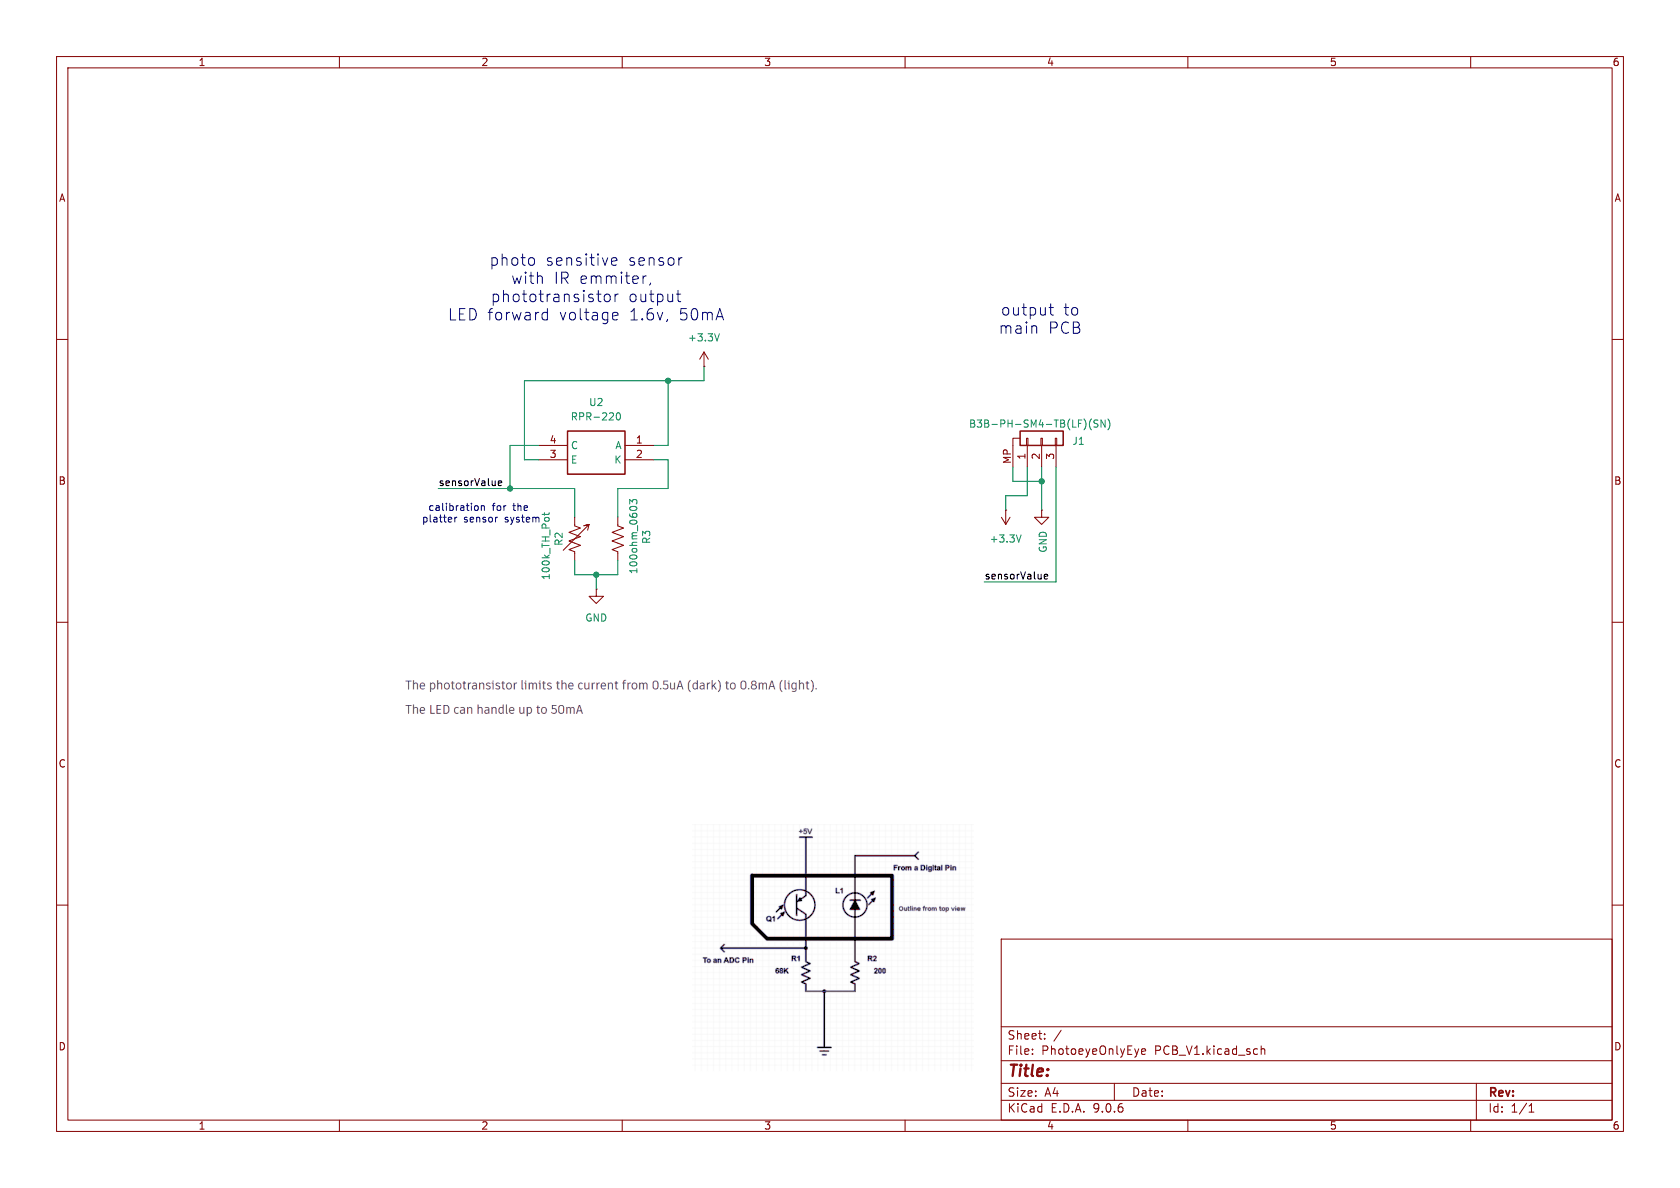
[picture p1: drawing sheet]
(kicad_sch
 (version 20250114)
 (generator "eeschema")
 (generator_version "9.0")
 (paper "A4")
 (lib_symbols
  (symbol "Conn_01x03_3"
   (pin_names
    (offset 1.016) (hide yes)) (exclude_from_sim no) (in_bom yes) (on_board yes)
   (property "Reference" "J13" (at -0.508 -5.334 90) (effects (font (size 1.27 1.27)) (justify right)))
   (property "Value" "B3B-PH-SM4-TB(LF)(SN)" (at 2.54 12.954 90) (effects (font (size 1.27 1.27)) (justify right)))
   (property "Footprint" "Connector_JST:JST_PH_B3B-PH-SM4-TB_1x03-1MP_P2.00mm_Vertical" (at 0 0 0) (effects (font (size 1.27 1.27)) (hide yes)))
   (property "Datasheet" "~" (at 0 0 0) (effects (font (size 1.27 1.27)) (hide yes)))
   (property "Description" "Generic connector, single row, 01x03, script generated (kicad-library-utils/schlib/autogen/connector/)" (at 0 0 0) (effects (font (size 1.27 1.27)) (hide yes)))
   (symbol "Conn_01x03_3_0_1"
    (polyline (pts (xy -1.27 5.08) (xy 0 5.08) (xy 0 3.81)) (stroke (width 0) (type default)) (fill (type none))))
   (symbol "Conn_01x03_3_1_1"
    (rectangle (start -1.27 3.81) (end 1.27 -3.81) (stroke (width 0.254) (type default)) (fill (type none)))
    (rectangle (start -1.27 2.667) (end 0 2.413) (stroke (width 0.1524) (type default)) (fill (type none)))
    (rectangle (start -1.27 0.127) (end 0 -0.127) (stroke (width 0.1524) (type default)) (fill (type none)))
    (rectangle (start -1.27 -2.413) (end 0 -2.667) (stroke (width 0.1524) (type default)) (fill (type none)))
    (pin passive line (at -5.08 5.08 0) (length 3.81) (name "Pin_1" (effects (font (size 1.27 1.27)))) (number "MP" (effects (font (size 1.27 1.27)))))
    (pin passive line (at -5.08 2.54 0) (length 3.81) (name "Pin_1" (effects (font (size 1.27 1.27)))) (number "1" (effects (font (size 1.27 1.27)))))
    (pin passive line (at -5.08 0 0) (length 3.81) (name "Pin_2" (effects (font (size 1.27 1.27)))) (number "2" (effects (font (size 1.27 1.27)))))
    (pin passive line (at -5.08 -2.54 0) (length 3.81) (name "Pin_3" (effects (font (size 1.27 1.27)))) (number "3" (effects (font (size 1.27 1.27))))))
   (embedded_fonts no))
  (symbol "Device:R_US"
   (pin_numbers (hide yes))
   (pin_names
    (offset 0)) (exclude_from_sim no) (in_bom yes) (on_board yes)
   (property "Reference" "R" (at 2.54 0 90) (effects (font (size 1.27 1.27))))
   (property "Value" "R_US" (at -2.54 0 90) (effects (font (size 1.27 1.27))))
   (property "Footprint" "" (at 1.016 -0.254 90) (effects (font (size 1.27 1.27)) (hide yes)))
   (property "Datasheet" "~" (at 0 0 0) (effects (font (size 1.27 1.27)) (hide yes)))
   (property "Description" "Resistor, US symbol" (at 0 0 0) (effects (font (size 1.27 1.27)) (hide yes)))
   (symbol "R_US_0_1"
    (polyline (pts (xy 0 2.286) (xy 0 2.54)) (stroke (width 0) (type default)) (fill (type none)))
    (polyline (pts (xy 0 2.286) (xy 1.016 1.905) (xy 0 1.524) (xy -1.016 1.143) (xy 0 0.762)) (stroke (width 0) (type default)) (fill (type none)))
    (polyline (pts (xy 0 0.762) (xy 1.016 0.381) (xy 0 0) (xy -1.016 -0.381) (xy 0 -0.762)) (stroke (width 0) (type default)) (fill (type none)))
    (polyline (pts (xy 0 -0.762) (xy 1.016 -1.143) (xy 0 -1.524) (xy -1.016 -1.905) (xy 0 -2.286)) (stroke (width 0) (type default)) (fill (type none)))
    (polyline (pts (xy 0 -2.286) (xy 0 -2.54)) (stroke (width 0) (type default)) (fill (type none))))
   (symbol "R_US_1_1"
    (pin passive line (at 0 3.81 270) (length 1.27) (name "~" (effects (font (size 1.27 1.27)))) (number "1" (effects (font (size 1.27 1.27)))))
    (pin passive line (at 0 -3.81 90) (length 1.27) (name "~" (effects (font (size 1.27 1.27)))) (number "2" (effects (font (size 1.27 1.27))))))
   (embedded_fonts no))
  (symbol "Device:R_Variable_US"
   (pin_numbers (hide yes))
   (pin_names
    (offset 0)) (exclude_from_sim no) (in_bom yes) (on_board yes)
   (property "Reference" "R" (at 2.54 -2.54 90) (effects (font (size 1.27 1.27)) (justify left)))
   (property "Value" "R_Variable_US" (at -2.54 -1.27 90) (effects (font (size 1.27 1.27)) (justify left)))
   (property "Footprint" "" (at -1.778 0 90) (effects (font (size 1.27 1.27)) (hide yes)))
   (property "Datasheet" "~" (at 0 0 0) (effects (font (size 1.27 1.27)) (hide yes)))
   (property "Description" "Variable resistor, US symbol" (at 0 0 0) (effects (font (size 1.27 1.27)) (hide yes)))
   (symbol "R_Variable_US_0_1"
    (polyline (pts (xy 0 2.286) (xy 0 2.54)) (stroke (width 0) (type default)) (fill (type none)))
    (polyline (pts (xy 0 2.286) (xy 1.016 1.905) (xy 0 1.524) (xy -1.016 1.143) (xy 0 0.762)) (stroke (width 0.1524) (type default)) (fill (type none)))
    (polyline (pts (xy 0 0.762) (xy 1.016 0.381) (xy 0 0) (xy -1.016 -0.381) (xy 0 -0.762)) (stroke (width 0) (type default)) (fill (type none)))
    (polyline (pts (xy 0 -0.762) (xy 1.016 -1.143) (xy 0 -1.524) (xy -1.016 -1.905) (xy 0 -2.286)) (stroke (width 0) (type default)) (fill (type none)))
    (polyline (pts (xy 0 -2.286) (xy 0 -2.54)) (stroke (width 0) (type default)) (fill (type none)))
    (polyline (pts (xy 2.286 1.524) (xy 2.54 2.54) (xy 1.524 2.286) (xy 2.54 2.54) (xy -2.032 -2.032)) (stroke (width 0.1524) (type default)) (fill (type none))))
   (symbol "R_Variable_US_1_1"
    (pin passive line (at 0 3.81 270) (length 1.27) (name "~" (effects (font (size 1.27 1.27)))) (number "1" (effects (font (size 1.27 1.27)))))
    (pin passive line (at 0 -3.81 90) (length 1.27) (name "~" (effects (font (size 1.27 1.27)))) (number "2" (effects (font (size 1.27 1.27))))))
   (embedded_fonts no))
  (symbol "photoeye_PCB:RPR-220" (exclude_from_sim no) (in_bom yes) (on_board yes)
   (property "Reference" "U2" (at 10.16 -10.16 0) (effects (font (size 1.27 1.27))))
   (property "Value" "RPR-220" (at 10.16 -7.62 0) (effects (font (size 1.27 1.27))))
   (property "Footprint" "photoeye_pcb:RPR220" (at 16.51 -94.92 0) (effects (font (size 1.27 1.27)) (justify left top) (hide yes)))
   (property "Datasheet" "https://fscdn.rohm.com/en/products/databook/datasheet/opto/optical_sensor/photosensor/rpr-220.pdf" (at 16.51 -194.92 0) (effects (font (size 1.27 1.27)) (justify left top) (hide yes)))
   (property "Description" "PHOTOINTERRUPTER REFL 6MM 800NM Reflective Optical Sensor 0.236\" (6mm) Radial - 4 Leads" (at 0 0 0) (effects (font (size 1.27 1.27)) (hide yes)))
   (property "Height" "6.7" (at 16.51 -394.92 0) (effects (font (size 1.27 1.27)) (justify left top) (hide yes)))
   (property "Mouser Part Number" "755-RPR-220" (at 16.51 -494.92 0) (effects (font (size 1.27 1.27)) (justify left top) (hide yes)))
   (property "Mouser Price/Stock" "https://www.mouser.co.uk/ProductDetail/ROHM-Semiconductor/RPR-220?qs=4kLU8WoGk0tYWaIenvZlYw%3D%3D" (at 16.51 -594.92 0) (effects (font (size 1.27 1.27)) (justify left top) (hide yes)))
   (property "Manufacturer_Name" "ROHM Semiconductor" (at 16.51 -694.92 0) (effects (font (size 1.27 1.27)) (justify left top) (hide yes)))
   (property "Manufacturer_Part_Number" "RPR-220" (at 16.51 -794.92 0) (effects (font (size 1.27 1.27)) (justify left top) (hide yes)))
   (symbol "RPR-220_1_1"
    (rectangle (start 5.08 2.54) (end 15.24 -5.08) (stroke (width 0.254) (type default)) (fill (type none)))
    (pin passive line (at 0 0 0) (length 5.08) (name "K" (effects (font (size 1.27 1.27)))) (number "2" (effects (font (size 1.27 1.27)))))
    (pin passive line (at 0 -2.54 0) (length 5.08) (name "A" (effects (font (size 1.27 1.27)))) (number "1" (effects (font (size 1.27 1.27)))))
    (pin passive line (at 20.32 0 180) (length 5.08) (name "E" (effects (font (size 1.27 1.27)))) (number "3" (effects (font (size 1.27 1.27)))))
    (pin passive line (at 20.32 -2.54 180) (length 5.08) (name "C" (effects (font (size 1.27 1.27)))) (number "4" (effects (font (size 1.27 1.27))))))
   (embedded_fonts no))
  (symbol "power:+3.3V"
   (power)
   (pin_numbers (hide yes))
   (pin_names
    (offset 0) (hide yes)) (exclude_from_sim no) (in_bom yes) (on_board yes)
   (property "Reference" "#PWR" (at 0 -3.81 0) (effects (font (size 1.27 1.27)) (hide yes)))
   (property "Value" "+3.3V" (at 0 3.556 0) (effects (font (size 1.27 1.27))))
   (property "Footprint" "" (at 0 0 0) (effects (font (size 1.27 1.27)) (hide yes)))
   (property "Datasheet" "" (at 0 0 0) (effects (font (size 1.27 1.27)) (hide yes)))
   (property "Description" "Power symbol creates a global label with name \"+3.3V\"" (at 0 0 0) (effects (font (size 1.27 1.27)) (hide yes)))
   (symbol "+3.3V_0_1"
    (polyline (pts (xy -0.762 1.27) (xy 0 2.54)) (stroke (width 0) (type default)) (fill (type none)))
    (polyline (pts (xy 0 2.54) (xy 0.762 1.27)) (stroke (width 0) (type default)) (fill (type none)))
    (polyline (pts (xy 0 0) (xy 0 2.54)) (stroke (width 0) (type default)) (fill (type none))))
   (symbol "+3.3V_1_1"
    (pin power_in line (at 0 0 90) (length 0) (name "~" (effects (font (size 1.27 1.27)))) (number "1" (effects (font (size 1.27 1.27))))))
   (embedded_fonts no))
  (symbol "power:GND"
   (power)
   (pin_numbers (hide yes))
   (pin_names
    (offset 0) (hide yes)) (exclude_from_sim no) (in_bom yes) (on_board yes)
   (property "Reference" "#PWR" (at 0 -6.35 0) (effects (font (size 1.27 1.27)) (hide yes)))
   (property "Value" "GND" (at 0 -3.81 0) (effects (font (size 1.27 1.27))))
   (property "Footprint" "" (at 0 0 0) (effects (font (size 1.27 1.27)) (hide yes)))
   (property "Datasheet" "" (at 0 0 0) (effects (font (size 1.27 1.27)) (hide yes)))
   (property "Description" "Power symbol creates a global label with name \"GND\" , ground" (at 0 0 0) (effects (font (size 1.27 1.27)) (hide yes)))
   (symbol "GND_0_1"
    (polyline (pts (xy 0 0) (xy 0 -1.27) (xy 1.27 -1.27) (xy 0 -2.54) (xy -1.27 -1.27) (xy 0 -1.27)) (stroke (width 0) (type default)) (fill (type none))))
   (symbol "GND_1_1"
    (pin power_in line (at 0 0 270) (length 0) (name "~" (effects (font (size 1.27 1.27)))) (number "1" (effects (font (size 1.27 1.27))))))
   (embedded_fonts no)))
 (text "output to\nmain PCB"
  (exclude_from_sim no)
  (at 183.896 56.642 0)
  (effects (font (size 2 2))))
 (text "photo sensitive sensor\nwith IR emmiter, \nphototransistor output\nLED forward voltage 1.6v, 50mA"
  (exclude_from_sim no)
  (at 103.632 51.054 0)
  (effects (font (size 2 2))))
 (text "calibration for the \nplatter sensor system"
  (exclude_from_sim no)
  (at 85.09 90.932 0)
  (effects (font (size 1.27 1.27))))
 (junction
  (at 105.41 101.6)
  (diameter 0)
  (color 0 0 0 0))
 (junction
  (at 184.15 85.09)
  (diameter 0)
  (color 0 0 0 0))
 (junction
  (at 118.11 67.31)
  (diameter 0)
  (color 0 0 0 0))
 (junction
  (at 90.17 86.36)
  (diameter 0)
  (color 0 0 0 0))
 (wire
  (pts (xy 179.07 82.55) (xy 179.07 85.09))
  (stroke (width 0) (type default)))
 (wire
  (pts (xy 101.6 86.36) (xy 101.6 91.44))
  (stroke (width 0) (type default)))
 (wire
  (pts (xy 177.8 87.63) (xy 181.61 87.63))
  (stroke (width 0) (type default)))
 (wire
  (pts (xy 90.17 86.36) (xy 101.6 86.36))
  (stroke (width 0) (type default)))
 (wire
  (pts (xy 118.11 78.74) (xy 118.11 67.31))
  (stroke (width 0) (type default)))
 (wire
  (pts (xy 118.11 81.28) (xy 118.11 86.36))
  (stroke (width 0) (type default)))
 (wire
  (pts (xy 95.25 78.74) (xy 90.17 78.74))
  (stroke (width 0) (type default)))
 (wire
  (pts (xy 184.15 85.09) (xy 184.15 90.17))
  (stroke (width 0) (type default)))
 (wire
  (pts (xy 124.46 67.31) (xy 124.46 64.77))
  (stroke (width 0) (type default)))
 (wire
  (pts (xy 92.71 67.31) (xy 92.71 81.28))
  (stroke (width 0) (type default)))
 (wire
  (pts (xy 101.6 99.06) (xy 101.6 101.6))
  (stroke (width 0) (type default)))
 (wire
  (pts (xy 92.71 81.28) (xy 95.25 81.28))
  (stroke (width 0) (type default)))
 (wire
  (pts (xy 118.11 86.36) (xy 109.22 86.36))
  (stroke (width 0) (type default)))
 (wire
  (pts (xy 77.47 86.36) (xy 90.17 86.36))
  (stroke (width 0) (type default)))
 (wire
  (pts (xy 90.17 78.74) (xy 90.17 86.36))
  (stroke (width 0) (type default)))
 (wire
  (pts (xy 92.71 67.31) (xy 118.11 67.31))
  (stroke (width 0) (type default)))
 (wire
  (pts (xy 109.22 101.6) (xy 109.22 99.06))
  (stroke (width 0) (type default)))
 (wire
  (pts (xy 109.22 86.36) (xy 109.22 91.44))
  (stroke (width 0) (type default)))
 (wire
  (pts (xy 115.57 81.28) (xy 118.11 81.28))
  (stroke (width 0) (type default)))
 (wire
  (pts (xy 115.57 78.74) (xy 118.11 78.74))
  (stroke (width 0) (type default)))
 (wire
  (pts (xy 177.8 90.17) (xy 177.8 87.63))
  (stroke (width 0) (type default)))
 (wire
  (pts (xy 101.6 101.6) (xy 105.41 101.6))
  (stroke (width 0) (type default)))
 (wire
  (pts (xy 181.61 87.63) (xy 181.61 82.55))
  (stroke (width 0) (type default)))
 (wire
  (pts (xy 186.69 82.55) (xy 186.69 102.87))
  (stroke (width 0) (type default)))
 (wire
  (pts (xy 179.07 85.09) (xy 184.15 85.09))
  (stroke (width 0) (type default)))
 (wire
  (pts (xy 105.41 104.14) (xy 105.41 101.6))
  (stroke (width 0) (type default)))
 (wire
  (pts (xy 105.41 101.6) (xy 109.22 101.6))
  (stroke (width 0) (type default)))
 (wire
  (pts (xy 124.46 67.31) (xy 118.11 67.31))
  (stroke (width 0) (type default)))
 (wire
  (pts (xy 173.99 102.87) (xy 186.69 102.87))
  (stroke (width 0) (type default)))
 (wire
  (pts (xy 184.15 82.55) (xy 184.15 85.09))
  (stroke (width 0) (type default)))
 (image
  (at 107.95 123.19)
  (data))
 (image
  (at 147.32 167.64)
  (data))
 (label "sensorValue"
  (at 77.47 86.36 0)
  (effects (font (size 1.27 1.27)) (justify left bottom)))
 (label "sensorValue"
  (at 173.99 102.87 0)
  (effects (font (size 1.27 1.27)) (justify left bottom)))
 (symbol
  (lib_id "Device:R_Variable_US")
  (at 101.6 95.25 0)
  (unit 1)
  (exclude_from_sim no)
  (in_bom yes)
  (on_board yes)
  (dnp no)
  (property "Reference" "R2" (at 98.806 95.25 90) (effects (font (size 1.27 1.27))))
  (property "Value" "100k_TH_Pot" (at 96.52 96.52 90) (effects (font (size 1.27 1.27))))
  (property "Footprint" "photoeye_pcb:Potentiometer_TH" (at 99.822 95.25 90) (effects (font (size 1.27 1.27)) (hide yes)))
  (property "Datasheet" "~" (at 101.6 95.25 0) (effects (font (size 1.27 1.27)) (hide yes)))
  (property "Description" "Variable resistor, US symbol" (at 101.6 95.25 0) (effects (font (size 1.27 1.27)) (hide yes)))
  (pin "1")
  (pin "2"))
 (symbol
  (lib_id "Device:R_US")
  (at 109.22 95.25 180)
  (unit 1)
  (exclude_from_sim no)
  (in_bom yes)
  (on_board yes)
  (dnp no)
  (property "Reference" "R3" (at 114.3 96.266 90) (effects (font (size 1.27 1.27)) (justify right)))
  (property "Value" "100ohm_0603" (at 112.014 101.6 90) (effects (font (size 1.27 1.27)) (justify right)))
  (property "Footprint" "Resistor_SMD:R_0603_1608Metric" (at 108.204 94.996 90) (effects (font (size 1.27 1.27)) (hide yes)))
  (property "Datasheet" "~" (at 109.22 95.25 0) (effects (font (size 1.27 1.27)) (hide yes)))
  (property "Description" "Resistor, US symbol" (at 109.22 95.25 0) (effects (font (size 1.27 1.27)) (hide yes)))
  (pin "1")
  (pin "2"))
 (symbol
  (lib_id "power:GND")
  (at 184.15 90.17 0)
  (mirror y)
  (unit 1)
  (exclude_from_sim no)
  (in_bom yes)
  (on_board yes)
  (dnp no)
  (property "Reference" "#PWR010" (at 184.15 96.52 0) (effects (font (size 1.27 1.27)) (hide yes)))
  (property "Value" "GND" (at 184.404 93.726 90) (effects (font (size 1.27 1.27)) (justify right)))
  (property "Footprint" "" (at 184.15 90.17 0) (effects (font (size 1.27 1.27)) (hide yes)))
  (property "Datasheet" "" (at 184.15 90.17 0) (effects (font (size 1.27 1.27)) (hide yes)))
  (property "Description" "" (at 184.15 90.17 0) (effects (font (size 1.27 1.27)) (hide yes)))
  (pin "1"))
 (symbol
  (lib_id "photoeye_PCB:RPR-220")
  (at 115.57 81.28 180)
  (unit 1)
  (exclude_from_sim no)
  (in_bom yes)
  (on_board yes)
  (dnp no)
  (fields_autoplaced yes)
  (property "Reference" "U2" (at 105.41 71.12 0) (effects (font (size 1.27 1.27))))
  (property "Value" "RPR-220" (at 105.41 73.66 0) (effects (font (size 1.27 1.27))))
  (property "Footprint" "photoeye_pcb:RPR220" (at 99.06 -13.64 0) (effects (font (size 1.27 1.27)) (justify left top) (hide yes)))
  (property "Datasheet" "https://fscdn.rohm.com/en/products/databook/datasheet/opto/optical_sensor/photosensor/rpr-220.pdf" (at 99.06 -113.64 0) (effects (font (size 1.27 1.27)) (justify left top) (hide yes)))
  (property "Description" "PHOTOINTERRUPTER REFL 6MM 800NM Reflective Optical Sensor 0.236\" (6mm) Radial - 4 Leads" (at 115.57 81.28 0) (effects (font (size 1.27 1.27)) (hide yes)))
  (property "Height" "6.7" (at 99.06 -313.64 0) (effects (font (size 1.27 1.27)) (justify left top) (hide yes)))
  (property "Mouser Part Number" "755-RPR-220" (at 99.06 -413.64 0) (effects (font (size 1.27 1.27)) (justify left top) (hide yes)))
  (property "Mouser Price/Stock" "https://www.mouser.co.uk/ProductDetail/ROHM-Semiconductor/RPR-220?qs=4kLU8WoGk0tYWaIenvZlYw%3D%3D" (at 99.06 -513.64 0) (effects (font (size 1.27 1.27)) (justify left top) (hide yes)))
  (property "Manufacturer_Name" "ROHM Semiconductor" (at 99.06 -613.64 0) (effects (font (size 1.27 1.27)) (justify left top) (hide yes)))
  (property "Manufacturer_Part_Number" "RPR-220" (at 99.06 -713.64 0) (effects (font (size 1.27 1.27)) (justify left top) (hide yes)))
  (pin "3")
  (pin "1")
  (pin "4")
  (pin "2"))
 (symbol
  (lib_id "power:+3.3V")
  (at 124.46 64.77 0)
  (unit 1)
  (exclude_from_sim no)
  (in_bom yes)
  (on_board yes)
  (dnp no)
  (fields_autoplaced yes)
  (property "Reference" "#PWR06" (at 124.46 68.58 0) (effects (font (size 1.27 1.27)) (hide yes)))
  (property "Value" "+3.3V" (at 124.46 59.69 0) (effects (font (size 1.27 1.27))))
  (property "Footprint" "" (at 124.46 64.77 0) (effects (font (size 1.27 1.27)) (hide yes)))
  (property "Datasheet" "" (at 124.46 64.77 0) (effects (font (size 1.27 1.27)) (hide yes)))
  (property "Description" "Power symbol creates a global label with name \"+3.3V\"" (at 124.46 64.77 0) (effects (font (size 1.27 1.27)) (hide yes)))
  (pin "1"))
 (symbol
  (lib_name "Conn_01x03_3")
  (lib_id "Connector_Generic:Conn_01x03")
  (at 184.15 77.47 90)
  (unit 1)
  (exclude_from_sim no)
  (in_bom yes)
  (on_board yes)
  (dnp no)
  (property "Reference" "J1" (at 189.484 77.978 90) (effects (font (size 1.27 1.27)) (justify right)))
  (property "Value" "B3B-PH-SM4-TB(LF)(SN)" (at 171.196 74.93 90) (effects (font (size 1.27 1.27)) (justify right)))
  (property "Footprint" "Connector_JST:JST_PH_B3B-PH-SM4-TB_1x03-1MP_P2.00mm_Vertical" (at 184.15 77.47 0) (effects (font (size 1.27 1.27)) (hide yes)))
  (property "Datasheet" "~" (at 184.15 77.47 0) (effects (font (size 1.27 1.27)) (hide yes)))
  (property "Description" "Generic connector, single row, 01x03, script generated (kicad-library-utils/schlib/autogen/connector/)" (at 184.15 77.47 0) (effects (font (size 1.27 1.27)) (hide yes)))
  (pin "2")
  (pin "1")
  (pin "3")
  (pin "MP"))
 (symbol
  (lib_id "power:+3.3V")
  (at 177.8 90.17 180)
  (unit 1)
  (exclude_from_sim no)
  (in_bom yes)
  (on_board yes)
  (dnp no)
  (fields_autoplaced yes)
  (property "Reference" "#PWR011" (at 177.8 86.36 0) (effects (font (size 1.27 1.27)) (hide yes)))
  (property "Value" "+3.3V" (at 177.8 95.25 0) (effects (font (size 1.27 1.27))))
  (property "Footprint" "" (at 177.8 90.17 0) (effects (font (size 1.27 1.27)) (hide yes)))
  (property "Datasheet" "" (at 177.8 90.17 0) (effects (font (size 1.27 1.27)) (hide yes)))
  (property "Description" "Power symbol creates a global label with name \"+3.3V\"" (at 177.8 90.17 0) (effects (font (size 1.27 1.27)) (hide yes)))
  (pin "1"))
 (symbol
  (lib_id "power:GND")
  (at 105.41 104.14 0)
  (unit 1)
  (exclude_from_sim no)
  (in_bom yes)
  (on_board yes)
  (dnp no)
  (fields_autoplaced yes)
  (property "Reference" "#PWR05" (at 105.41 110.49 0) (effects (font (size 1.27 1.27)) (hide yes)))
  (property "Value" "GND" (at 105.41 109.22 0) (effects (font (size 1.27 1.27))))
  (property "Footprint" "" (at 105.41 104.14 0) (effects (font (size 1.27 1.27)) (hide yes)))
  (property "Datasheet" "" (at 105.41 104.14 0) (effects (font (size 1.27 1.27)) (hide yes)))
  (property "Description" "Power symbol creates a global label with name \"GND\" , ground" (at 105.41 104.14 0) (effects (font (size 1.27 1.27)) (hide yes)))
  (pin "1"))
 (sheet_instances
  (path ""
   (page "1")))
 (embedded_fonts no))
